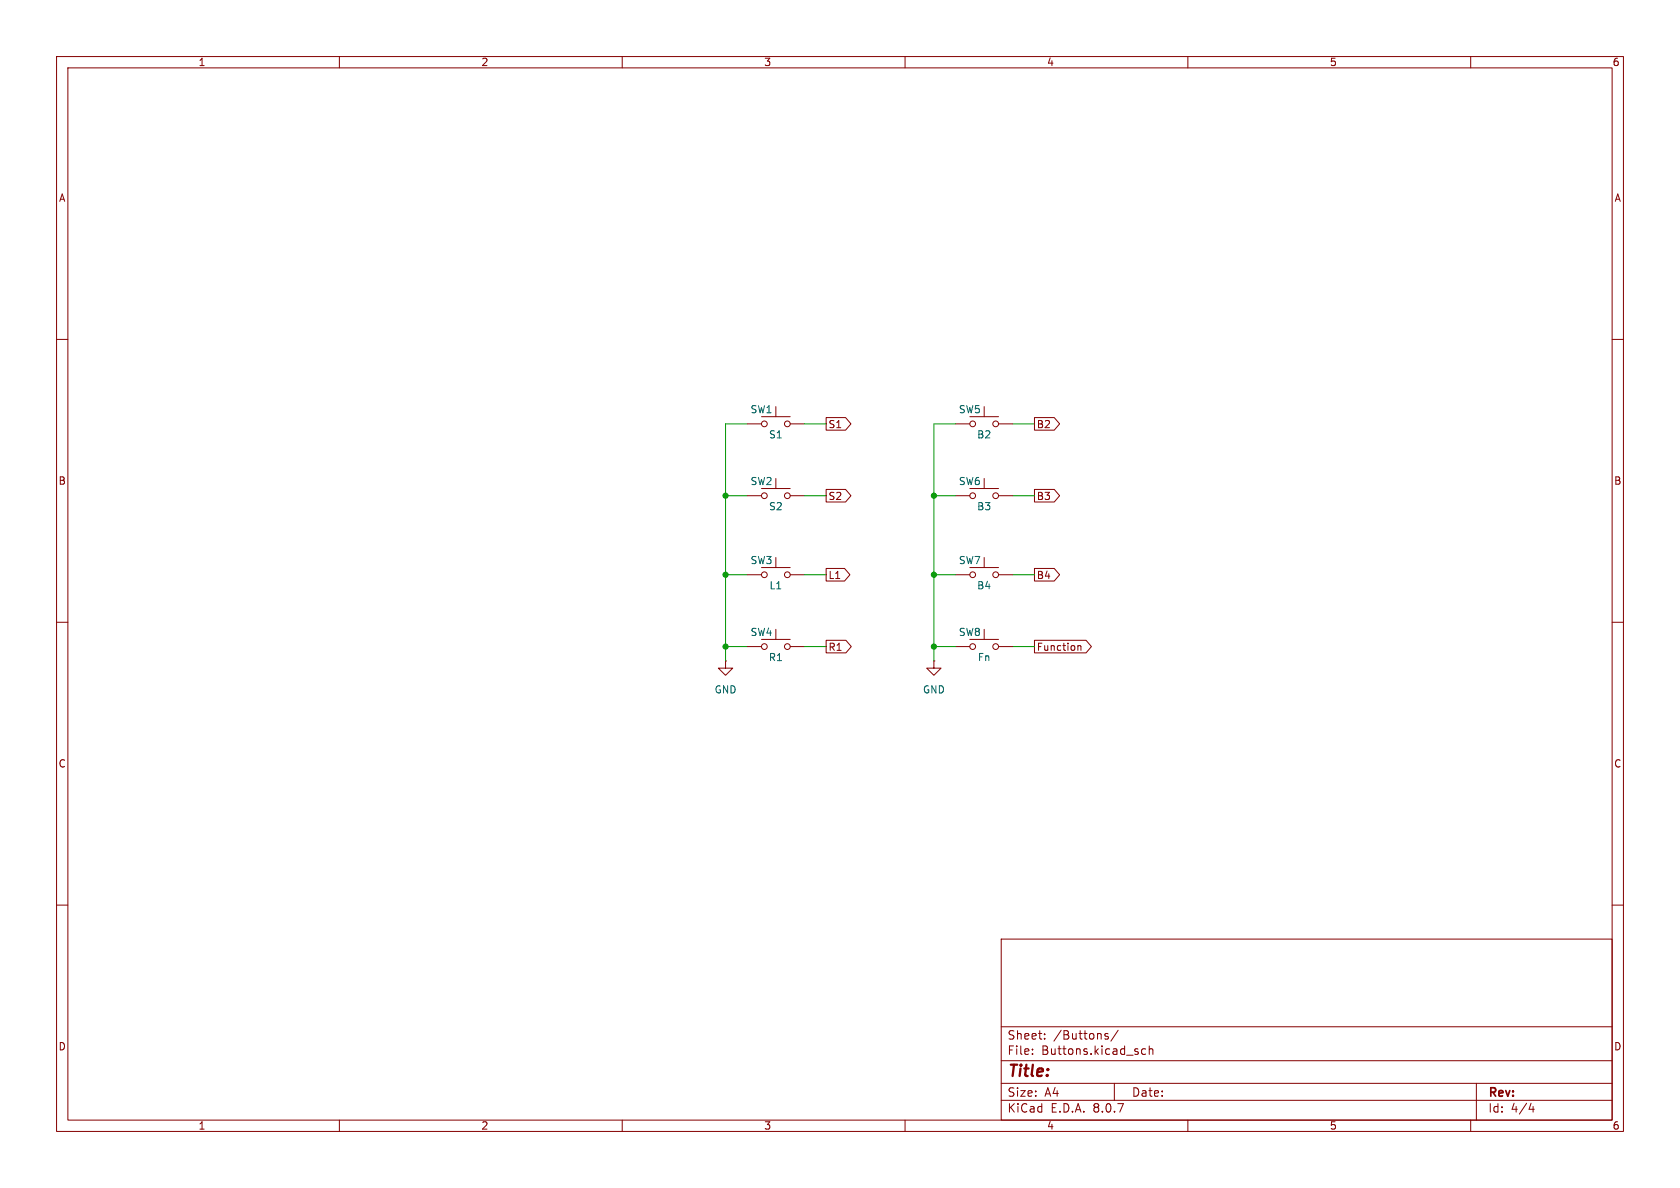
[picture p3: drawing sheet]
<svg xmlns="http://www.w3.org/2000/svg" width="297mm" height="210mm" viewBox="0 0 297 210" stroke-linecap="round" stroke-linejoin="round" font-family="sans-serif">
<g fill="none" stroke="#840000" stroke-width=".18">
<path d="M10 10h277v190h-277zM12 12h273v186h-273zM60 10v2M110 10v2M160 10v2M210 10v2M260 10v2M10 60h2M132.1 74.9h2.5M134.6 73.7h5.1M137.2 71.9v1.8M139.7 74.9h2.5"/>
<path d="M146 73.8h3.5l.9 1.1-.9 1.1h-3.5zM168.9 74.9h2.5M171.4 73.7h5.1M174 71.9v1.8M176.5 74.9h2.6M182.9 73.8h3.5l.9 1.1-.9 1.1h-3.5zM285 60h2M132.1 87.6h2.5M134.6 86.4h5.1M137.2 84.6v1.8M137.2 98.6v1.7M139.7 87.6h2.5"/>
<path d="M146 86.5h3.5l.9 1.1-.9 1.1h-3.5zM168.9 87.6h2.5M171.4 86.4h5.1M174 84.6v1.8M174 98.6v1.7M176.5 87.6h2.6M182.9 86.5h3.5l.9 1.1-.9 1.1h-3.5zM10 110h2M128.3 116.8v1.3h1.2l-1.2 1.3-1.3-1.3h1.3M128.3 116.8h.1M132.1 114.3h2.5M132.1 101.6h2.5"/>
<path d="M134.6 113h5.1M134.6 100.3h5.1M137.2 111.3v1.7M139.7 114.3h2.5M139.7 101.6h2.5M146 113.2h3.5l1 1.1-1 1.1h-3.5zM146 100.5h3.3l1 1.1-1 1.1h-3.3zM165.1 116.8v1.3h1.3l-1.3 1.3-1.3-1.3h1.3M165.1 116.8h.1M168.9 114.3h2.5M168.9 101.6h2.5M171.4 113h5.1"/>
<path d="M171.4 100.3h5.1M174 111.3v1.7M176.5 114.3h2.6M176.5 101.6h2.6M182.9 100.5h3.5l.9 1.1-.9 1.1h-3.5zM182.9 113.2h9.1l1 1.1-1 1.1h-9.1zM190.6 114.1v.9M190.6 114.2l.1-.1 .3 .1 .1 .8M285 110h2M10 160h2M177 166h108v32h-108zM285 160h2"/>
<path d="M60 198v2M110 198v2M160 198v2M177 194.5h108M177 191.5h108M177 187.5h108M177 181.5h108M182.5 186.3v.1M182.5 185.5v.1M184.7 183.6v.1M184.7 182.8v.1M195.9 182.8l-.4-.1-.2 .2 .1 .2 .5 .2v.3h-.6"/>
<path d="M197 191.5v3M197.7 182.1l-1.3 2M202.5 185.5l-.4-.1-.3 .3v.4l.2 .2h.5M203.2 185.5l.2-.1 .3 .1 .1 .9M203.2 184.9v1.5M210 198v2M260 198v2M261 191.5v6.5M270.7 195l-.4 1.1h.9M271 195.6v1"/>
<circle cx="135.1" cy="74.9" r=".51"/>
<circle cx="139.2" cy="74.9" r=".51"/>
<circle cx="172" cy="74.9" r=".51"/>
<circle cx="176" cy="74.9" r=".51"/>
<circle cx="135.1" cy="87.6" r=".51"/>
<circle cx="139.2" cy="87.6" r=".51"/>
<circle cx="172" cy="87.6" r=".51"/>
<circle cx="176" cy="87.6" r=".51"/>
<circle cx="135.1" cy="114.3" r=".51"/>
<circle cx="135.1" cy="101.6" r=".51"/>
<circle cx="139.2" cy="101.6" r=".51"/>
<circle cx="139.2" cy="114.3" r=".51"/>
<circle cx="172" cy="101.6" r=".51"/>
<circle cx="172" cy="114.3" r=".51"/>
<circle cx="176" cy="101.6" r=".51"/>
<circle cx="176" cy="114.3" r=".51"/>
</g>
<g fill="none" stroke="#009600" stroke-width=".18">
<path d="M132.1 74.9h-3.8v41.9M142.2 74.9h3.8M168.9 74.9h-3.8v41.9M179.1 74.9h3.8M128.3 87.6h3.8M142.2 87.6h3.8M165.1 87.6h3.8M179.1 87.6h3.8M128.3 114.3h3.8M128.3 101.6h3.8M142.2 114.3h3.8M142.2 101.6h3.8"/>
<path d="M165.1 114.3h3.8M165.1 101.6h3.8M179.1 114.3h3.8M179.1 101.6h3.8"/>
</g>
<g fill="#009600" stroke="#009600" stroke-width=".18">
<circle cx="128.3" cy="114.3" r=".46"/>
<circle cx="165.1" cy="114.3" r=".46"/>
<circle cx="165.1" cy="101.6" r=".46"/>
<circle cx="128.3" cy="87.6" r=".46"/>
<circle cx="128.3" cy="101.6" r=".46"/>
<circle cx="165.1" cy="87.6" r=".46"/>
</g>
<text font-size="2.8" fill="#840000" x="178" y="190.9">Title:</text>
<g font-size="2.1" fill="#840000">
<text x="178" y="184">Sheet:</text>
<text x="186.2" y="184">/Buttons/</text>
<text x="178" y="186.7">File:</text>
<text x="184.1" y="186.7">Buttons.kicad_sch</text>
<text x="178" y="196.9">KiCad</text>
<text x="178" y="194.1">Size:</text>
<text x="184.7" y="194.1">A4</text>
<text x="185.7" y="196.9">E.D.A.</text>
<text x="193.3" y="196.9">8.0.7</text>
<text x="200" y="194.1">Date:</text>
<text x="263" y="194.3">Rev:</text>
<text x="263" y="196.9">Id:</text>
<text x="267.1" y="196.9">4/4</text>
</g>
<g font-size="1.8" fill="#840000">
<text x="35" y="11.9">1</text>
<text x="85" y="11.9">2</text>
<text x="135" y="11.9">3</text>
<text x="185" y="11.9">4</text>
<text x="235" y="11.9">5</text>
<text x="285" y="11.9">6</text>
<text x="10.3" y="35.9">A</text>
<text x="285.3" y="35.9">A</text>
<text x="146.4" y="75.9">S1</text>
<text x="183.2" y="75.9">B2</text>
<text x="10.3" y="85.9">B</text>
<text x="146.4" y="88.6">S2</text>
<text x="183.2" y="88.6">B3</text>
<text x="285.3" y="85.9">B</text>
<text x="146.4" y="102.6">L1</text>
<text x="183.2" y="102.6">B4</text>
<text x="146.4" y="115.3">R1</text>
<text x="183.2" y="115.3">Function</text>
<text x="10.3" y="135.9">C</text>
<text x="285.3" y="135.9">C</text>
<text x="10.3" y="185.9">D</text>
<text x="285.3" y="185.9">D</text>
<text x="35" y="199.9">1</text>
<text x="85" y="199.9">2</text>
<text x="135" y="199.9">3</text>
<text x="185" y="199.9">4</text>
<text x="235" y="199.9">5</text>
<text x="285" y="199.9">6</text>
</g>
<g font-size="1.8" fill="#006464">
<text x="132.6" y="73.3">SW1</text>
<text x="135.8" y="77.7">S1</text>
<text x="169.4" y="73.3">SW5</text>
<text x="172.6" y="77.7">B2</text>
<text x="132.6" y="86">SW2</text>
<text x="169.4" y="86">SW6</text>
<text x="135.8" y="90.4">S2</text>
<text x="172.6" y="90.4">B3</text>
<text x="132.6" y="99.9">SW3</text>
<text x="169.4" y="99.9">SW7</text>
<text x="135.9" y="104.4">L1</text>
<text x="172.6" y="104.4">B4</text>
<text x="132.6" y="112.6">SW4</text>
<text x="169.4" y="112.6">SW8</text>
<text x="135.8" y="117.1">R1</text>
<text x="172.8" y="117.1">Fn</text>
<text x="126.2" y="122.8">GND</text>
<text x="163.1" y="122.8">GND</text>
</g>
</svg>
